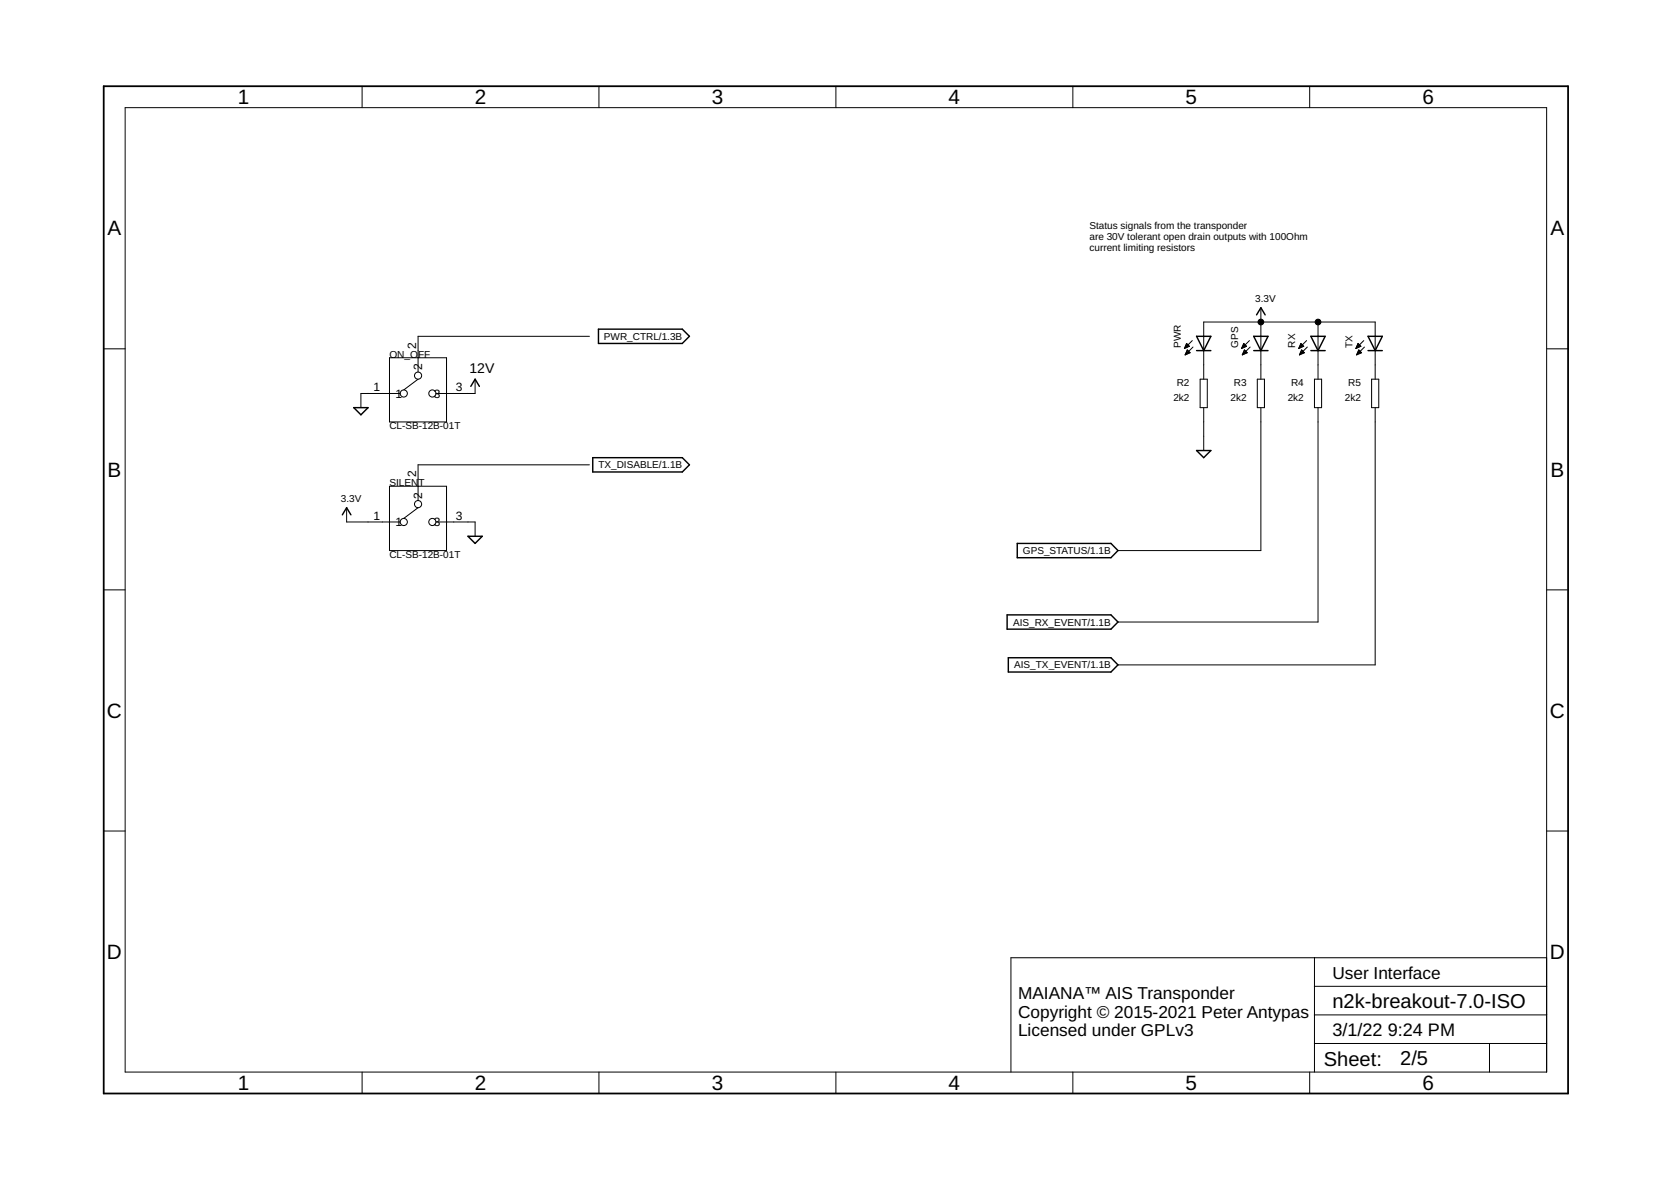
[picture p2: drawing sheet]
<svg xmlns="http://www.w3.org/2000/svg" width="297mm" height="210mm" viewBox="0 0 297 210" stroke-linecap="round" stroke-linejoin="round" font-family="sans-serif">
<g fill="none" stroke="#000" stroke-width=".25">
<path d="M106.4 58.5h14.9l1.3 1.3-1.3 1.2h-14.9zM212.7 59.8h2.5l-1.2 2.5zM222.9 59.8h2.5l-1.3 2.5zM223.4 56l.7-1.3 .8 1.3M233 59.8h2.6l-1.3 2.5zM243.2 59.8h2.5l-1.2 2.5zM62.9 72.5h2.5l-1.2 1.2zM83.7 68.7l.8-1.3 .7 1.3M212.7 62.3h2.5M222.9 62.3h2.5M233 62.3h2.6M243.2 62.3h2.5"/>
<path d="M60.9 91.5l.7-1.3 .8 1.3M83.2 95.3h2.5l-1.2 1.3zM105.4 81.3h15.9l1.3 1.3-1.3 1.3h-15.9zM180.8 96.6h16.7l1.2 1.3-1.2 1.2h-16.7zM212.7 80.1h2.5l-1.2 1.2zM179 109.3h18.5l1.2 1.3-1.2 1.2h-18.5zM179.2 116.9h18.3l1.2 1.3-1.2 1.2h-18.3z"/>
</g>
<g fill="none" stroke="#000" stroke-width=".18">
<path d="M22.2 19.1h252.7v171.4h-252.7zM64.4 15.3v3.8M106.5 15.3v3.8M148.6 15.3v3.8M190.7 15.3v3.8M232.8 15.3v3.8M104.8 59.8h-30.5v6.3M224.1 54.7v12.7M234.3 57.2v10.2M18.4 62h3.8M69.2 63.6h10.2v11.4h-10.2zM71.1 69.9h-6.9v2.6"/>
<path d="M74.3 67.4l-2.5 1.9M84.5 67.4v2.5h-7M210.6 61.9h.1M210.6 61.8h.2M210.7 61.7h.4M210.7 61.6h.7M210.7 63h.1M210.8 61.4h.5M210.8 62.9h.3M210.8 61.3h.4M210.8 62.8h.6M210.9 61.2h.2"/>
<path d="M210.9 62.7h.6M210.9 62.5h.5M210.9 61.1h.1M210.9 61l-.4 .9M210.9 61l.5 .6-.9 .3M211 62.4h.3M211 62.3h.2M211.1 62.2l.5 .5-.9 .4zM211.9 60.5l-1.4 1.4M212.1 61.7l-1.4 1.4M213.3 67.4h1.3v5.1h-1.3zM214 67.4v-10.2h30.5v10.2"/>
<path d="M214 72.5v7.6M220.7 61.9h.1M220.8 61.8h.2M220.8 61.7h.5M220.9 61.6h.7M220.9 63h.1M220.9 61.4h.6M220.9 62.9h.4M221 62.8h.6M221 61.3h.4M221 61.2h.3M221 62.7h.7"/>
<path d="M221.1 62.5h.5M221.1 61.1h.1M221.1 61l-.4 .9M221.1 61l.5 .6M221.1 62.4h.3M221.2 62.3h.1M221.2 62.2l.5 .5-.9 .4zM221.6 61.6l-.9 .3M222.1 60.5l-1.4 1.4M222.2 61.7l-1.4 1.4M223.5 67.4h1.3v5.1h-1.3zM224.1 72.5v25.4h-25.4"/>
<path d="M230.9 61.9h.1M230.9 61.8h.3M231 61.7h.4M231 61.6h.7M231 63h.1M231.1 61.4h.5M231.1 62.9h.3M231.1 62.8h.6M231.1 61.3h.4M231.2 61.2h.2M231.2 62.7h.6M231.2 61.1h.1"/>
<path d="M231.2 62.5h.5M231.2 61l-.3 .9M231.2 61l.6 .6-.9 .3M231.3 62.4h.3M231.3 62.3h.2M231.4 62.2l.5 .5-.9 .4zM232.3 60.5l-1.4 1.4M232.4 61.7l-1.4 1.4M233.7 67.4h1.2v5.1h-1.2zM234.3 72.5v38.1h-35.6M241 61.9h.1M241.1 61.8h.2"/>
<path d="M241.1 61.7h.5M241.2 63h.1M241.2 61.6h.7M241.2 61.4h.6M241.2 62.9h.4M241.3 61.3h.4M241.3 62.8h.6M241.3 61.2h.3M241.3 62.7h.7M241.4 61.1h.1M241.4 62.5h.5M241.4 61l-.4 .9"/>
<path d="M241.4 61l.5 .6-.9 .3M241.4 62.4h.4M241.5 62.3h.1M241.5 62.2l.5 .5-.8 .4zM242.4 60.5l-1.4 1.4M242.5 61.7l-1.3 1.4M243.8 67.4h1.3v5.1h-1.3zM244.5 72.5v45.7h-45.8M274.9 62h3.8M61.6 90.2v2.6h9.5M69.2 86.4h10.2v11.5h-10.2zM74.3 90.2l-2.5 1.9"/>
<path d="M77.5 92.8h7v2.5M104.8 82.6h-30.5v6.4M18.4 104.8h3.8M274.9 104.8h3.8M18.4 147.7h3.8M274.9 147.7h3.8M233.7 170.2v20.3M233.7 175.3h41.2M274.9 170.2h-95.2v20.3M64.4 190.5v3.9M106.5 190.5v3.9M148.6 190.5v3.9"/>
<path d="M190.7 190.5v3.9M232.8 190.5v3.9M233.7 185.5h41.2M233.7 180.4h41.2M264.8 185.5v5"/>
<circle cx="71.8" cy="69.9" r=".64"/>
<circle cx="74.3" cy="66.8" r=".64"/>
<circle cx="76.9" cy="69.9" r=".64"/>
<circle cx="71.8" cy="92.8" r=".64"/>
<circle cx="74.3" cy="89.6" r=".64"/>
<circle cx="76.9" cy="92.8" r=".64"/>
</g>
<path d="M18.4 15.3h260.3v179.1h-260.3z" fill="none" stroke="#000" stroke-width=".32"/>
<g fill="#000" stroke="#000" stroke-width=".18">
<circle cx="224.1" cy="57.2" r=".51"/>
<circle cx="234.3" cy="57.2" r=".51"/>
</g>
<g font-size="3.7">
<text x="42.3" y="18.5">1</text>
<text x="84.4" y="18.5">2</text>
<text x="126.5" y="18.5">3</text>
<text x="168.6" y="18.5">4</text>
<text x="210.7" y="18.5">5</text>
<text x="252.9" y="18.5">6</text>
<text x="19.1" y="41.9">A</text>
<text x="275.6" y="41.9">A</text>
<text x="19.1" y="84.7">B</text>
<text x="275.6" y="84.7">B</text>
<text x="19" y="127.6">C</text>
<text x="275.5" y="127.6">C</text>
<text x="19" y="170.4">D</text>
<text x="275.5" y="170.4">D</text>
<text x="42.3" y="193.7">1</text>
<text x="84.4" y="193.7">2</text>
<text x="126.5" y="193.7">3</text>
<text x="168.6" y="193.7">4</text>
<text x="210.7" y="193.7">5</text>
<text x="252.9" y="193.7">6</text>
</g>
<g font-size="3.6">
<text x="236.8" y="179.1">n2k-breakout-7.0-ISO</text>
<text x="235.3" y="189.4">Sheet:</text>
<text x="248.9" y="189.3">2/5</text>
</g>
<g font-size="3.2">
<text x="236.8" y="184.2">3/1/22</text>
<text x="246.7" y="184.2">9:24 PM</text>
</g>
<g font-size="3.1">
<text x="181" y="177.6">MAIANA™ AIS Transponder</text>
<text x="236.8" y="174">User Interface</text>
<text x="181" y="180.9">Copyright © 2015-2021 Peter Antypas</text>
<text x="181" y="184.2">Licensed under GPLv3</text>
</g>
<text font-size="2.5" x="83.4" y="66.4">12V</text>
<g font-size="2.1">
<text x="74" y="62" transform="rotate(-90 74 62)">2</text>
<text x="75.1" y="65.8" transform="rotate(-90 75.1 65.8)">2</text>
<text x="66.4" y="69.6">1</text>
<text x="70.3" y="70.7">1</text>
<text x="77.1" y="70.7">3</text>
<text x="81" y="69.6">3</text>
<text x="74" y="84.8" transform="rotate(-90 74 84.8)">2</text>
<text x="75.1" y="88.7" transform="rotate(-90 75.1 88.7)">2</text>
<text x="66.4" y="92.4">1</text>
<text x="70.3" y="93.5">1</text>
<text x="77.1" y="93.5">3</text>
<text x="81" y="92.4">3</text>
</g>
<g font-size="1.8">
<text x="193.7" y="40.7">Status signals from the transponder</text>
<text x="193.7" y="42.6">are 30V tolerant open drain outputs with 100Ohm</text>
<text x="193.7" y="44.5">current limiting resistors</text>
<text x="223.1" y="53.7">3.3V</text>
<text x="69.2" y="63.6">ON_OFF</text>
<text x="107.4" y="60.4">PWR_CTRL/1.3B</text>
<text x="209.9" y="61.8" transform="rotate(-90 209.9 61.8)">PWR</text>
<text x="220.1" y="61.8" transform="rotate(-90 220.1 61.8)">GPS</text>
<text x="230.2" y="61.8" transform="rotate(-90 230.2 61.8)">RX</text>
<text x="240.4" y="61.8" transform="rotate(-90 240.4 61.8)">TX</text>
<text x="208.6" y="71.2">2k2</text>
<text x="209.2" y="68.7">R2</text>
<text x="218.7" y="71.2">2k2</text>
<text x="219.3" y="68.7">R3</text>
<text x="228.9" y="71.2">2k2</text>
<text x="229.5" y="68.7">R4</text>
<text x="239.1" y="71.2">2k2</text>
<text x="239.7" y="68.7">R5</text>
<text x="69.2" y="76.3">CL-SB-12B-01T</text>
<text x="106.4" y="83.3">TX_DISABLE/1.1B</text>
<text x="60.6" y="89.2">3.3V</text>
<text x="69.2" y="86.4">SILENT</text>
<text x="69.2" y="99.1">CL-SB-12B-01T</text>
<text x="181.8" y="98.5">GPS_STATUS/1.1B</text>
<text x="180.1" y="111.2">AIS_RX_EVENT/1.1B</text>
<text x="180.3" y="118.8">AIS_TX_EVENT/1.1B</text>
</g>
</svg>
